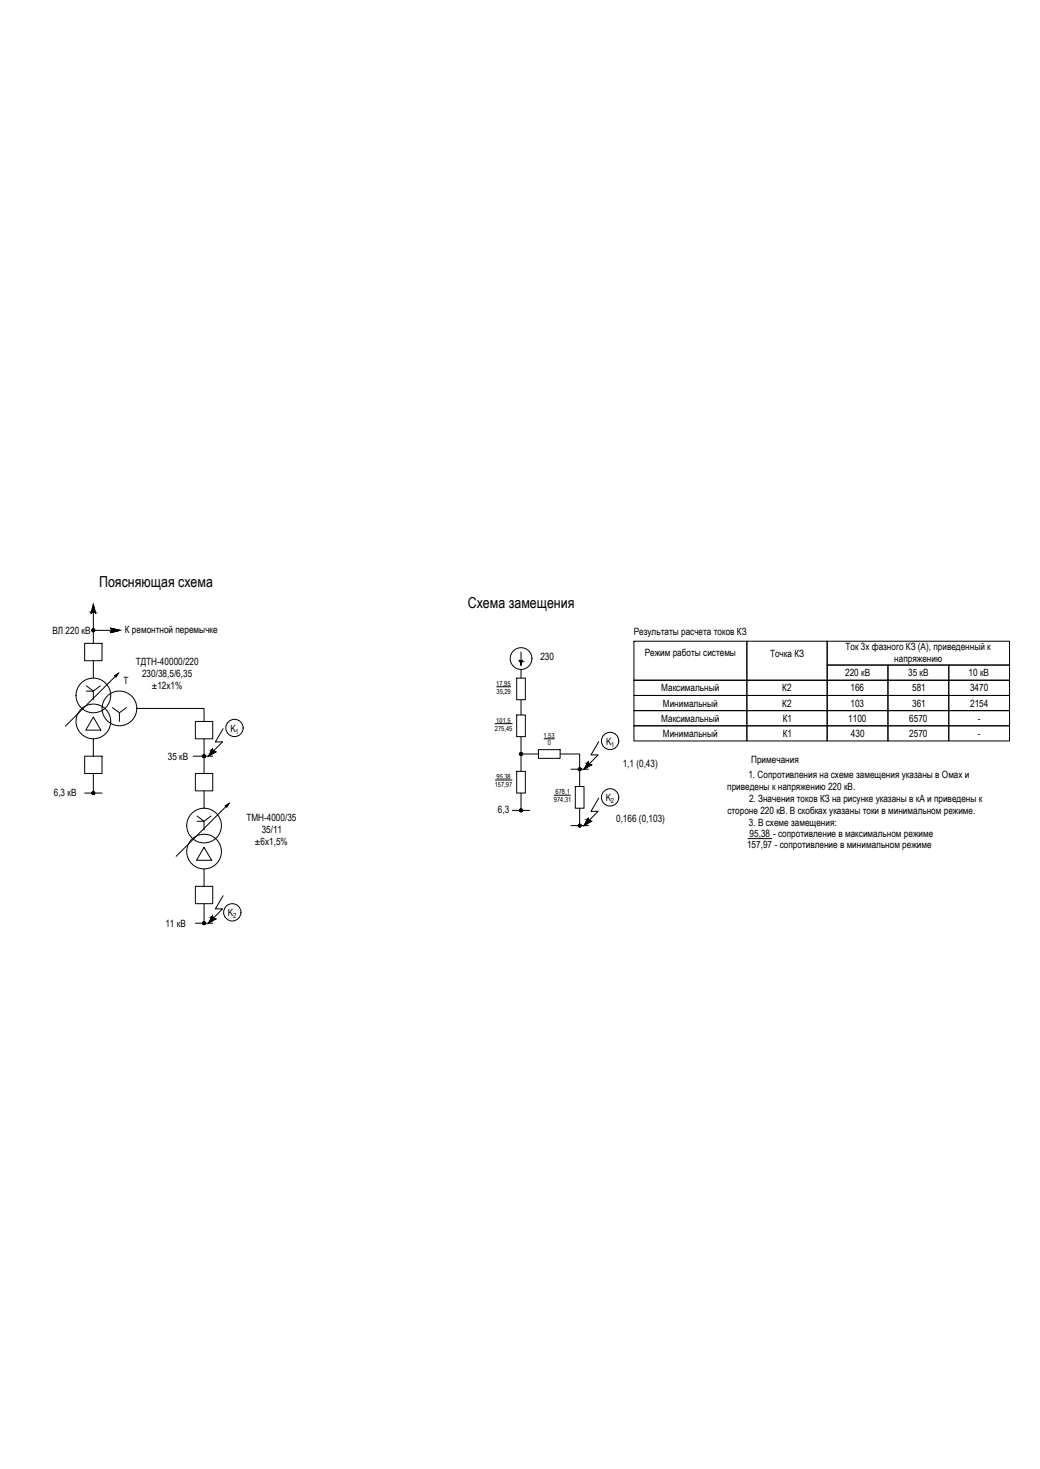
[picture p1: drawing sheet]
<svg xmlns="http://www.w3.org/2000/svg" width="841mm" height="1189mm" viewBox="0 0 841 1189" stroke-linecap="round" stroke-linejoin="round" font-family="sans-serif">
<g fill="none" stroke="#000" stroke-width=".81">
<path d="M75 495v26M75 510h15M513 519h91v32h-91zM604 519h65v32h-65zM669 519h147v19h-147zM68 521h15v14h-15zM75 535v14M421 528v10M669 538h49v13h-49zM718 538h49v13h-49zM767 538h49v13h-49zM70 555l5 4 6-4"/>
<path d="M70 559h5v7M96 545l-43 43M402 556h11M418 549h7v17h-7zM421 542v7M513 551h91v12h-91zM604 551h65v12h-65zM669 551h49v12h-49zM718 551h49v12h-49zM767 551h49v12h-49zM91 573l6 4 5-4M97 577v7"/>
<path d="M111 573h54v11M418 579h7v17h-7zM421 566v13M513 563h91v12h-91zM513 575h91v12h-91zM604 563h65v12h-65zM604 575h65v12h-65zM669 563h49v12h-49zM669 575h49v12h-49zM718 563h49v12h-49zM718 575h49v12h-49zM767 563h49v12h-49z"/>
<path d="M767 575h49v12h-49zM75 580l7 11h-13zM75 598v14M158 584h14v14h-14zM165 598v28M400 586h14M421 596v28M440 598h8M513 587h91v13h-91zM604 587h65v13h-65zM669 587h49v13h-49zM718 587h49v13h-49z"/>
<path d="M767 587h49v13h-49zM68 612h15v14h-15zM156 612h16M421 610h14M435 607h18v7h-18zM453 610h16v27M75 626v16M158 626h14v14h-14zM401 631h13M418 624h7v18h-7zM462 623h14M465 637h7v17h-7z"/>
<path d="M68 642h15M165 640v14M185 650l-43 43M414 656h14M421 642v14M448 644h13M469 654v14M159 660l6 5 6-5M159 665h6v7M462 668h14M605 679h19M165 686l6 10h-12z"/>
<path d="M158 717h14v14h-14zM165 703v14M165 731v16M158 747h14"/>
<circle cx="421" cy="533" r="9"/>
<circle cx="76" cy="563" r="14"/>
<circle cx="97" cy="573" r="14"/>
<circle cx="75" cy="584" r="14"/>
<circle cx="165" cy="668" r="14"/>
<circle cx="165" cy="689" r="14"/>
</g>
<g fill="#000" stroke="#000" stroke-width=".81">
<path d="M75 510h2l-1 1zM93 547l3-2-2 3zM165 612h1zM421 610h1v1zM469 623h1zM75 642h2zM182 652l3-2-2 3zM421 656h1zM469 668h1zM165 747h1z"/>
<path d="M75 511v-1zM75 510v1zM75 510v1z"/>
<path d="M75 509v1zM74 510l1 1v-1z"/>
<path d="M75 510v1zM75 510l1 1zM75 510l1 1z"/>
<path d="M75 509v1zM75 509v1zM75 509v1v-1z"/>
<path d="M75 510h2zM75 510l1-1v1zM76 509l-1 1 1-1z"/>
<path d="M164 612h1zM164 613l1-1v1zM165 612v1z"/>
<path d="M164 611l1 1zM164 612h1h-1zM164 612h1z"/>
<path d="M165 612v1zM165 612l1 1h-1zM165 612l1 1z"/>
<path d="M165 611v1v-1zM165 611v1zM164 611l1 1v-1z"/>
<path d="M165 612h1zM165 612l1-1zM165 611v1z"/>
<path d="M420 611h1v-1zM421 610v1zM421 610v1z"/>
<path d="M421 609l-1 1h1zM420 610h1zM420 610v1l1-1z"/>
<path d="M421 610v1h1zM421 610l1 1zM421 610l1 1z"/>
<path d="M421 609v1l1-1zM421 609v1zM421 609v1v-1z"/>
<path d="M421 610h1zM421 610l1-1zM422 609l-1 1 1-1z"/>
<path d="M468 623h1zM468 623h1h-1zM469 623h-1z"/>
<path d="M468 622l1 1zM468 622l1 1h-1zM468 623h1z"/>
<path d="M469 623v1v-1zM469 623h1h-1zM469 623h1z"/>
<path d="M469 621v2v-1zM468 622l1 1zM468 622l1 1-1-1z"/>
<path d="M469 623h1v-1zM469 623l1-1zM469 622v1z"/>
<path d="M75 643v-1v1zM75 642v1z"/>
<path d="M75 641v1zM75 641v1h-1zM74 642h1z"/>
<path d="M75 642v1zM75 642l1 1zM75 642l1 1v-1z"/>
<path d="M75 641v1zM75 641v1zM75 641v1z"/>
<path d="M75 642h2l-1-1zM76 641l-1 1zM76 641l-1 1z"/>
<path d="M420 656l1 1v-1zM421 656v1zM421 656v1z"/>
<path d="M421 655h-1l1 1zM420 655l1 1zM420 656h1z"/>
<path d="M421 656v1h1zM421 656l1 1zM421 656l1 1z"/>
<path d="M421 655v1l1-1zM421 655v1zM421 655v1v-1z"/>
<path d="M421 656h1zM421 656l1-1zM422 655l-1 1 1-1z"/>
<path d="M468 669l1-1zM468 669l1-1-1 1zM469 668v1z"/>
<path d="M468 667l1 1zM468 668h1h-1zM468 668h1z"/>
<path d="M469 668v1zM469 668l1 1h-1zM469 668l1 1z"/>
<path d="M469 667v1v-1zM468 667l1 1zM468 667l1 1-1-1z"/>
<path d="M469 668h1zM469 668l1-1zM469 667v1z"/>
<path d="M164 748l1-1zM164 748l1-1v1zM165 747v1z"/>
<path d="M164 746l1 1zM164 747h1h-1zM164 747h1z"/>
<path d="M165 747v1zM165 747l1 1zM165 747l1 1z"/>
<path d="M165 746v1v-1zM165 746v1zM164 746l1 1v-1z"/>
<path d="M165 747h1zM165 747l1-1zM165 746v1z"/>
</g>
<g fill="none" stroke="#000" stroke-width=".81">
<path d="M75 489l2 7-1-1-2 1zM90 508l7 2-7 2v-2zM420 535h2l-1 3zM180 590l-6 10h6l-7 8M172 606l1 2 1 1-5 3zM476 617v1l2 1-6 4zM484 600l-6 11h6l-8 7M484 646l-6 11h6l-8 7M476 662v2l2 1-6 3zM180 725l-6 11h6l-7 7M172 741l1 2 1 1-5 3z"/>
<circle cx="190" cy="589" r="7"/>
<circle cx="493" cy="600" r="7"/>
<circle cx="493" cy="645" r="7"/>
<circle cx="188" cy="738" r="7"/>
</g>
<g fill="#000" stroke="#000" stroke-width=".81">
<path d="M75 489l2 6h-3zM90 508l1 1zM90 511h2zM421 535h1l-1 3zM421 535h1zM171 609h3zM172 606v1zM172 607h-1zM474 619h4zM476 617h-1zM474 665h4zM476 662l-1 1z"/>
<path d="M171 744h3zM172 741v1zM172 742h-1z"/>
<path d="M74 495h1zM74 495v1z"/>
<path d="M74 495h1zM74 495h1z"/>
<path d="M76 495h1zM76 495h1z"/>
<path d="M76 495l1 1zM76 495l1 1z"/>
<path d="M90 511v1h1zM90 512h1h-1z"/>
<path d="M90 509h2zM90 509h2z"/>
<path d="M90 509h4zM90 509h4z"/>
<path d="M90 509l6 1zM90 509l6 1h-6z"/>
<path d="M90 511h4zM90 511h2h-2z"/>
<path d="M90 510h7zM90 510h7z"/>
<path d="M90 510l4 1 2-1zM90 510l4 1h-4z"/>
<path d="M90 510h7zM90 510h6z"/>
<path d="M171 609h3zM171 609h3l-5 3z"/>
<path d="M171 607h1zM171 607h1h-1z"/>
<path d="M171 607l1 1zM171 607l1 1z"/>
<path d="M171 608h2zM171 608h2z"/>
<path d="M171 608h2zM171 608h2z"/>
<path d="M171 608h2zM171 608h2z"/>
<path d="M171 608l3 1zM171 608l3 1z"/>
<path d="M474 619h4zM474 619h4l-6 4z"/>
<path d="M475 617h1zM475 617h1h-1z"/>
<path d="M475 617l1 1zM475 617l1 1h-1z"/>
<path d="M475 618h1zM475 618h1h-1z"/>
<path d="M475 618l2 1zM475 618l2 1z"/>
<path d="M475 619h2zM475 619h2z"/>
<path d="M474 619h3zM474 619h3z"/>
<path d="M474 619h4zM474 619h4z"/>
<path d="M474 665h4zM474 665h4l-6 3z"/>
<path d="M475 663h1zM475 663h1h-1z"/>
<path d="M475 663l1 1zM475 663l1 1h-1z"/>
<path d="M475 664h1zM475 664h1z"/>
<path d="M475 664h2zM475 664h2z"/>
<path d="M475 664h2zM475 664h2z"/>
<path d="M474 664l3 1zM474 664l3 1z"/>
<path d="M474 665h4zM474 665h4z"/>
<path d="M171 744h3zM171 744h3l-5 3z"/>
<path d="M171 742l1 1zM171 742l1 1h-1z"/>
<path d="M171 743h1zM171 743h1z"/>
<path d="M171 743h2zM171 743h2z"/>
<path d="M171 743h2zM171 743h2z"/>
<path d="M171 743l2 1zM171 743l2 1z"/>
<path d="M171 744h3zM171 744h3z"/>
</g>
<g font-size="12.3">
<text x="80" y="475">Поясняющая схема</text>
<text x="378" y="492">Схема замещения</text>
</g>
<g font-size="8.1">
<text x="42" y="513">ВЛ 220 кВ</text>
<text x="101" y="512">К ремонтной перемычке</text>
<text x="512" y="514">Результаты расчета токов КЗ</text>
<text x="684" y="526">Ток 3х фазного КЗ (А), приведенный к</text>
<text x="521" y="531">Режим работы системы</text>
<text x="623" y="531">Точка КЗ</text>
<text x="110" y="538">ТДТН-40000/220</text>
<text x="437" y="534">230</text>
<text x="723" y="536">напряжению</text>
<text x="115" y="548">230/38,5/6,35</text>
<text x="683" y="547">220 кВ</text>
<text x="734" y="547">35 кВ</text>
<text x="783" y="547">10 кВ</text>
<text x="100" y="553">T</text>
<text x="123" y="558">±12х1%</text>
<text x="535" y="560">Максимальный</text>
<text x="633" y="560">К2</text>
<text x="688" y="560">166</text>
<text x="738" y="560">581</text>
<text x="784" y="560">3470</text>
<text x="536" y="572">Минимальный</text>
<text x="633" y="572">К2</text>
<text x="688" y="572">103</text>
<text x="738" y="572">361</text>
<text x="785" y="572">2154</text>
<text x="535" y="584">Максимальный</text>
<text x="633" y="584">К1</text>
<text x="686" y="584">1100</text>
<text x="735" y="584">6570</text>
<text x="791" y="584">-</text>
<text x="187" y="592">K</text>
<text x="536" y="596">Минимальный</text>
<text x="633" y="596">К1</text>
<text x="688" y="596">430</text>
<text x="735" y="596">2570</text>
<text x="791" y="596">-</text>
<text x="490" y="603">K</text>
<text x="136" y="615">35 кВ</text>
<text x="607" y="618">Примечания</text>
<text x="504" y="621">1,1 (0,43)</text>
<text x="605" y="630">1. Сопротивления на схеме замещения указаны в Омах и</text>
<text x="588" y="639">приведены к напряжению 220 кВ.</text>
<text x="44" y="644">6,3 кВ</text>
<text x="490" y="648">K</text>
<text x="606" y="649">2. Значения токов КЗ на рисунке указаны в кА и приведены к</text>
<text x="403" y="658">6,3</text>
<text x="588" y="659">стороне 220 кВ. В скобках указаны токи в минимальном режиме.</text>
<text x="199" y="664">ТМН-4000/35</text>
<text x="498" y="665">0,166 (0,103)</text>
<text x="606" y="669">3. В схеме замещения:</text>
<text x="212" y="674">35/11</text>
<text x="606" y="678">95,38 - сопротивление в максимальном режиме</text>
<text x="206" y="684">±6х1,5%</text>
<text x="604" y="687">157,97 - сопротивление в минимальном режиме</text>
<text x="184" y="741">K</text>
<text x="134" y="750">11 кВ</text>
</g>
<g font-size="5.7">
<text x="401" y="555">17,95</text>
<text x="401" y="561">35,29</text>
<text x="401" y="585">101,5</text>
<text x="190" y="594">1</text>
<text x="400" y="591">275,45</text>
<text x="440" y="597">1,53</text>
<text x="443" y="603">0</text>
<text x="494" y="604">1</text>
<text x="401" y="631">95,38</text>
<text x="400" y="637">157,97</text>
<text x="449" y="643">678,1</text>
<text x="448" y="649">974,31</text>
<text x="494" y="650">2</text>
<text x="189" y="743">2</text>
</g>
</svg>
